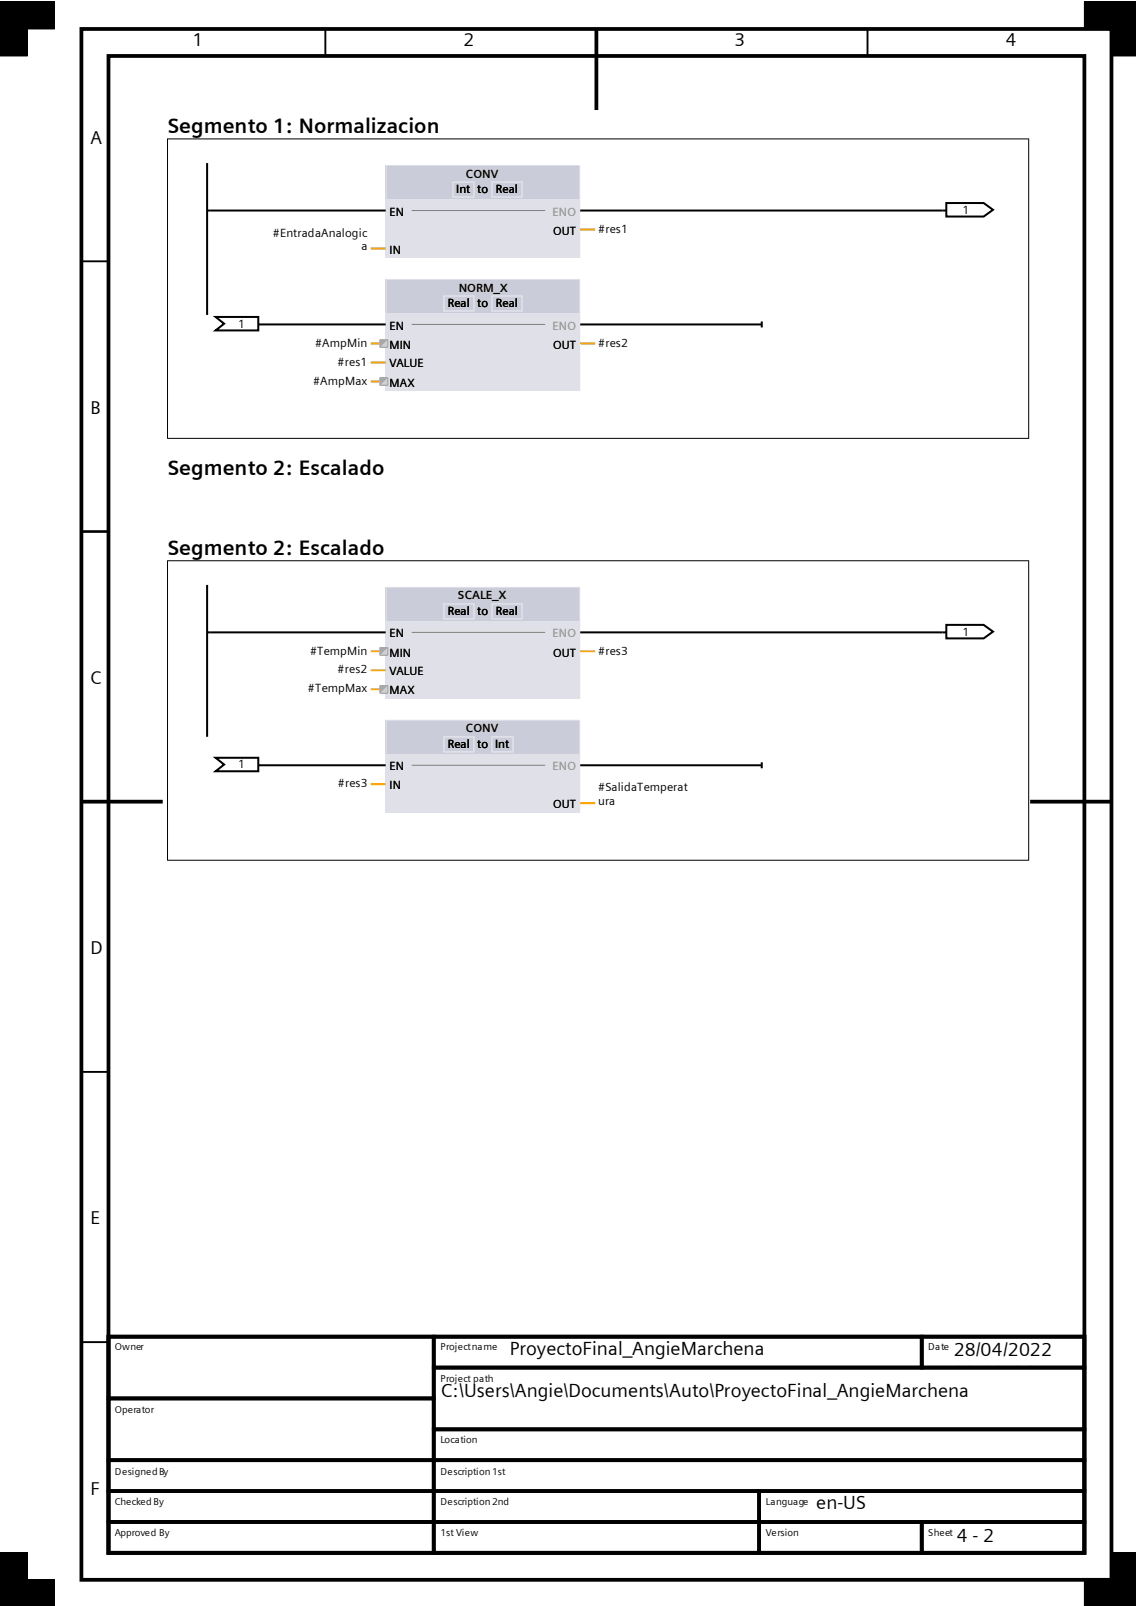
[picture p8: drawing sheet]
<svg xmlns="http://www.w3.org/2000/svg" width="210mm" height="297mm" viewBox="0 0 210 297" stroke-linecap="round" stroke-linejoin="round" font-family="sans-serif">
<path d="M60.2 5.4v5M160.4 5.4v5M15 48.3h5.1M15 98.3h5.1M15 198.2h5.1M15 248.2h5.1" fill="none" stroke="#000" stroke-width=".35"/>
<g fill="none" stroke="#000" stroke-width=".7" stroke-linecap="butt">
<path d="M15 5.4h190.5v286.8h-190.5zM20.1 10.4h180.4v276.8h-180.4zM110.3 5.4v14.9M15 148.3h15.1M190.4 148.3h15.1M20.1 247.2h60.1v11.4h-60.1zM20.1 258.6h60.1v11.4h-60.1zM20.1 247.2h180.4v40h-180.4zM80.2 247.2h90.2v5.7h-90.2zM80.2 252.9h120.3v11.4h-120.3zM170.4 247.2h30.1v5.7h-30.1zM20.1 270h60.1v5.8h-60.1z"/>
<path d="M20.1 275.8h60.1v5.7h-60.1zM80.2 264.3h120.3v5.7h-120.3zM80.2 270h120.3v5.8h-120.3zM80.2 275.8h60.1v5.7h-60.1zM140.3 275.8h60.2v5.7h-60.2zM20.1 281.5h60.1v5.7h-60.1zM80.2 281.5h60.1v5.7h-60.1zM140.3 281.5h30.1v5.7h-30.1zM170.4 281.5h30.1v5.7h-30.1z"/>
</g>
<path d="M0 .4h10v5h-10zM0 .4h5v10h-5zM200.5 .4h5v5h-5zM205.5 .4v10h4.6M205.5 .4h.1M205.5 .4h4.6M5 296.9v-9.7h-5v9.7v-4.7h10v4.7M210.1 292.2h-9.6v4.7M210.1 287.2h-4.6v9.7" fill="none" stroke="#000" stroke-width=".18"/>
<g fill="#000">
<path d="M0 .4h10v5h-10z" fill-rule="evenodd"/>
<path d="M0 .4h5v10h-5z" fill-rule="evenodd"/>
<path d="M200.5 .4h5v5h-5z" fill-rule="evenodd"/>
<path d="M205.5 .4h4.6v10h-4.6z" fill-rule="evenodd"/>
<path d="M0 292.2h10v4.7h-10z" fill-rule="evenodd"/>
<path d="M0 287.2h5v9.7h-5z" fill-rule="evenodd"/>
<path d="M200.5 292.2h9.6v4.7h-9.6z" fill-rule="evenodd"/>
<path d="M205.5 287.2h4.6v9.7h-4.6z" fill-rule="evenodd"/>
</g>
<path d="M38.3 38.9h.5M38.3 30.2v28" fill="none" stroke="#000" stroke-width=".37"/>
<path d="M71.3 30.5h36v17.2h-36z" fill-rule="evenodd" fill="#dfe0e8"/>
<path d="M71.3 30.5h36v6.3h-36z" fill-rule="evenodd" fill="#caccd9"/>
<path d="M76.1 38.9h24.7" fill="none" stroke="#808080" stroke-width=".19"/>
<path d="M71.4 30.6h35.8v17h-35.8zM83.7 33.7h3.9v2.7h-3.9zM91 33.7h5.5v2.7h-5.5z" fill="none" stroke="#dfe0e8" stroke-width=".19"/>
<path d="M71.3 51.6h36v20.7h-36z" fill-rule="evenodd" fill="#dfe0e8"/>
<path d="M71.3 51.6h36v6.3h-36z" fill-rule="evenodd" fill="#caccd9"/>
<path d="M76.1 60h24.7" fill="none" stroke="#808080" stroke-width=".19"/>
<path d="M71.4 51.7h35.8v20.5h-35.8zM82 54.7h5.6v2.8h-5.6zM91 54.7h5.5v2.8h-5.5z" fill="none" stroke="#dfe0e8" stroke-width=".19"/>
<path d="M68.5 46h2.8M107.3 42.4h2.7M68.5 63.5h2.8" fill="none" stroke="#ffa400" stroke-width=".37"/>
<path d="M107.3 38.9h66.9M47.7 60h23.6" fill="none" stroke="#000" stroke-width=".37"/>
<path d="M70.3 62.8h1.4v1.4h-1.4z" fill-rule="evenodd" fill="#d3d3d3"/>
<path d="M70.3 62.8h1.4v1.4h-1.4z" fill="none" stroke="#a9a9a9" stroke-width=".18"/>
<path d="M70.3 62.8h1.4l-1.4 1.4z" fill="#a9a9a9"/>
<path d="M68.5 67h2.8M68.5 70.5h2.8" fill="none" stroke="#ffa400" stroke-width=".37"/>
<path d="M70.3 69.8h1.4v1.4h-1.4z" fill-rule="evenodd" fill="#d3d3d3"/>
<path d="M70.3 69.8h1.4v1.4h-1.4z" fill="none" stroke="#a9a9a9" stroke-width=".18"/>
<path d="M70.3 69.8h1.4l-1.4 1.4z" fill="#a9a9a9"/>
<path d="M174.2 38.9h.7M174.9 37.5h7l1.7 1.3-1.7 1.2h-7zM39.9 58.6h7.8v2.5h-7.8l1.5-1.2zM140.8 59.5v1.1M107.3 60h33.5" fill="none" stroke="#000" stroke-width=".37"/>
<path d="M107.3 63.5h2.7" fill="none" stroke="#ffa400" stroke-width=".37"/>
<path d="M83.7 33.7h3.9v2.7h-3.9zM91 33.7h5.5v2.7h-5.5z" fill="none" stroke="#dfe0e8" stroke-width=".19"/>
<path d="M70.3 62.8h1.4v1.4h-1.4z" fill-rule="evenodd" fill="#d3d3d3"/>
<path d="M70.3 62.8h1.4v1.4h-1.4z" fill="none" stroke="#a9a9a9" stroke-width=".18"/>
<path d="M70.3 62.8h1.4l-1.4 1.4z" fill="#a9a9a9"/>
<path d="M70.3 69.8h1.4v1.4h-1.4z" fill-rule="evenodd" fill="#d3d3d3"/>
<path d="M70.3 69.8h1.4v1.4h-1.4z" fill="none" stroke="#a9a9a9" stroke-width=".18"/>
<path d="M70.3 69.8h1.4l-1.4 1.4z" fill="#a9a9a9"/>
<path d="M83.7 33.7h3.9v2.7h-3.9zM91 33.7h5.5v2.7h-5.5zM82 54.7h5.6v2.8h-5.6zM91 54.7h5.5v2.8h-5.5z" fill="none" stroke="#dfe0e8" stroke-width=".19"/>
<path d="M38.8 38.9h32.5" fill="none" stroke="#000" stroke-width=".37"/>
<path d="M70.3 62.8h1.4v1.4h-1.4z" fill-rule="evenodd" fill="#d3d3d3"/>
<path d="M70.3 62.8h1.4v1.4h-1.4z" fill="none" stroke="#a9a9a9" stroke-width=".18"/>
<path d="M70.3 62.8h1.4l-1.4 1.4z" fill="#a9a9a9"/>
<path d="M70.3 69.8h1.4v1.4h-1.4z" fill-rule="evenodd" fill="#d3d3d3"/>
<path d="M70.3 69.8h1.4v1.4h-1.4z" fill="none" stroke="#a9a9a9" stroke-width=".18"/>
<path d="M70.3 69.8h1.4l-1.4 1.4z" fill="#a9a9a9"/>
<path d="M82 54.7h5.6v2.8h-5.6zM91 54.7h5.5v2.8h-5.5z" fill="none" stroke="#dfe0e8" stroke-width=".19"/>
<path d="M30.9 25.7h159.3M31 25.6v55.5M190.2 25.6v55.5M30.9 81.1h159.3" fill="none" stroke="#000" stroke-width=".18"/>
<path d="M38.3 117h.5M38.3 108.2v28.1" fill="none" stroke="#000" stroke-width=".37"/>
<path d="M71.3 108.5h36v20.7h-36z" fill-rule="evenodd" fill="#dfe0e8"/>
<path d="M71.3 108.5h36v6.3h-36z" fill-rule="evenodd" fill="#caccd9"/>
<path d="M76.1 117h24.7" fill="none" stroke="#808080" stroke-width=".19"/>
<path d="M71.4 108.6h35.8v20.5h-35.8zM82 111.7h5.6v2.8h-5.6zM91 111.7h5.5v2.8h-5.5z" fill="none" stroke="#dfe0e8" stroke-width=".19"/>
<path d="M71.3 133.1h36v17.2h-36z" fill-rule="evenodd" fill="#dfe0e8"/>
<path d="M71.3 133.1h36v6.3h-36z" fill-rule="evenodd" fill="#caccd9"/>
<path d="M76.1 141.5h24.7" fill="none" stroke="#808080" stroke-width=".19"/>
<path d="M71.4 133.2h35.8v17h-35.8zM82 136.3h5.6v2.7h-5.6zM91 136.3h3.8v2.7h-3.8z" fill="none" stroke="#dfe0e8" stroke-width=".19"/>
<path d="M68.5 120.5h2.8" fill="none" stroke="#ffa400" stroke-width=".37"/>
<path d="M70.3 119.8h1.4v1.4h-1.4z" fill-rule="evenodd" fill="#d3d3d3"/>
<path d="M70.3 119.8h1.4v1.4h-1.4z" fill="none" stroke="#a9a9a9" stroke-width=".18"/>
<path d="M70.3 119.8h1.4l-1.4 1.4z" fill="#a9a9a9"/>
<path d="M68.5 124h2.8M68.5 127.5h2.8" fill="none" stroke="#ffa400" stroke-width=".37"/>
<path d="M70.3 126.8h1.4v1.4h-1.4z" fill-rule="evenodd" fill="#d3d3d3"/>
<path d="M70.3 126.8h1.4v1.4h-1.4z" fill="none" stroke="#a9a9a9" stroke-width=".18"/>
<path d="M70.3 126.8h1.4l-1.4 1.4z" fill="#a9a9a9"/>
<path d="M107.3 117h67.6M174.9 115.6h7l1.7 1.2-1.7 1.3h-7zM39.9 140.1h7.8v2.5h-7.8l1.5-1.2zM47.7 141.5h23.6M107.3 141.5h33.5M140.8 141v1.1" fill="none" stroke="#000" stroke-width=".37"/>
<path d="M107.3 120.5h2.7M68.5 145h2.8M107.3 148.6h2.7" fill="none" stroke="#ffa400" stroke-width=".37"/>
<path d="M70.3 119.8h1.4v1.4h-1.4z" fill-rule="evenodd" fill="#d3d3d3"/>
<path d="M70.3 119.8h1.4v1.4h-1.4z" fill="none" stroke="#a9a9a9" stroke-width=".18"/>
<path d="M70.3 119.8h1.4l-1.4 1.4z" fill="#a9a9a9"/>
<path d="M70.3 126.8h1.4v1.4h-1.4z" fill-rule="evenodd" fill="#d3d3d3"/>
<path d="M70.3 126.8h1.4v1.4h-1.4z" fill="none" stroke="#a9a9a9" stroke-width=".18"/>
<path d="M70.3 126.8h1.4l-1.4 1.4z" fill="#a9a9a9"/>
<path d="M82 111.7h5.6v2.8h-5.6zM91 111.7h5.5v2.8h-5.5zM82 136.3h5.6v2.7h-5.6zM91 136.3h3.8v2.7h-3.8z" fill="none" stroke="#dfe0e8" stroke-width=".19"/>
<path d="M38.8 117h32.5" fill="none" stroke="#000" stroke-width=".37"/>
<path d="M70.3 119.8h1.4v1.4h-1.4z" fill-rule="evenodd" fill="#d3d3d3"/>
<path d="M70.3 119.8h1.4v1.4h-1.4z" fill="none" stroke="#a9a9a9" stroke-width=".18"/>
<path d="M70.3 119.8h1.4l-1.4 1.4z" fill="#a9a9a9"/>
<path d="M70.3 126.8h1.4v1.4h-1.4z" fill-rule="evenodd" fill="#d3d3d3"/>
<path d="M70.3 126.8h1.4v1.4h-1.4z" fill="none" stroke="#a9a9a9" stroke-width=".18"/>
<path d="M70.3 126.8h1.4l-1.4 1.4z" fill="#a9a9a9"/>
<path d="M82 111.7h5.6v2.8h-5.6zM91 111.7h5.5v2.8h-5.5zM82 136.3h5.6v2.7h-5.6zM91 136.3h3.8v2.7h-3.8z" fill="none" stroke="#dfe0e8" stroke-width=".19"/>
<path d="M30.9 103.7h159.3M31 103.7v55.4M190.2 103.7v55.4M30.9 159.1h159.3" fill="none" stroke="#000" stroke-width=".18"/>
<g font-size="3.9">
<text x="31" y="24.6">Segmento 1: Normalizacion</text>
<text x="31" y="87.8">Segmento 2: Escalado</text>
<text x="31" y="102.7">Segmento 2: Escalado</text>
</g>
<g font-size="3.5">
<text x="94.3" y="250.5">ProyectoFinal_AngieMarchena</text>
<text x="176.3" y="250.8">28/04/2022</text>
<text x="176.3" y="255">23:13:16</text>
<text x="81.5" y="258.4">C:\Users\Angie\Documents\Auto\ProyectoFinal_AngieMarchena</text>
<text x="150.9" y="279.1">en-US</text>
<text x="176.9" y="285.2">4 - 2</text>
</g>
<g font-size="3.4">
<text x="35.6" y="8.6">1</text>
<text x="85.7" y="8.6">2</text>
<text x="135.8" y="8.6">3</text>
<text x="185.9" y="8.6">4</text>
<text x="16.7" y="26.5">A</text>
<text x="16.7" y="76.5">B</text>
<text x="16.7" y="126.5">C</text>
<text x="16.7" y="176.4">D</text>
<text x="16.7" y="226.4">E</text>
<text x="16.7" y="276.4">F</text>
</g>
<g font-size="2.2">
<text x="84.3" y="35.6">Int</text>
<text x="86.2" y="32.9">CONV</text>
<text x="88.2" y="35.6">to</text>
<text x="91.7" y="35.6">Real</text>
<text x="72" y="39.9">EN</text>
<text x="177.9" y="39.5">1</text>
<text x="50.4" y="43.8">#EntradaAnalogic</text>
<text x="66.8" y="46.2">a</text>
<text x="72" y="46.9">IN</text>
<text x="102.3" y="43.4">OUT</text>
<text x="110.6" y="43.1">#res1</text>
<text x="84.8" y="53.9">NORM_X</text>
<text x="82.8" y="56.7">Real</text>
<text x="88.2" y="56.7">to</text>
<text x="91.7" y="56.7">Real</text>
<text x="44" y="60.6">1</text>
<text x="58.3" y="64.1">#AmpMin</text>
<text x="72" y="61">EN</text>
<text x="72" y="64.5">MIN</text>
<text x="102.3" y="64.5">OUT</text>
<text x="110.6" y="64.1">#res2</text>
<text x="57.9" y="71.1">#AmpMax</text>
<text x="62.4" y="67.6">#res1</text>
<text x="72" y="67.9">VALUE</text>
<text x="72" y="71.5">MAX</text>
<text x="82.8" y="113.7">Real</text>
<text x="84.7" y="110.9">SCALE_X</text>
<text x="88.2" y="113.7">to</text>
<text x="91.7" y="113.7">Real</text>
<text x="72" y="117.9">EN</text>
<text x="177.9" y="117.6">1</text>
<text x="57.3" y="121.1">#TempMin</text>
<text x="62.4" y="124.5">#res2</text>
<text x="72" y="121.5">MIN</text>
<text x="72" y="124.9">VALUE</text>
<text x="102.3" y="121.5">OUT</text>
<text x="110.6" y="121.1">#res3</text>
<text x="56.9" y="128.1">#TempMax</text>
<text x="72" y="128.4">MAX</text>
<text x="86.2" y="135.5">CONV</text>
<text x="44" y="142.1">1</text>
<text x="72" y="142.4">EN</text>
<text x="82.8" y="138.3">Real</text>
<text x="88.2" y="138.3">to</text>
<text x="91.5" y="138.3">Int</text>
<text x="62.4" y="145.6">#res3</text>
<text x="72" y="146">IN</text>
<text x="102.3" y="149.5">OUT</text>
<text x="110.6" y="146.3">#SalidaTemperat</text>
<text x="110.6" y="148.8">ura</text>
</g>
<g font-size="2.2" fill="#9e9e9e">
<text x="102.2" y="39.9">ENO</text>
<text x="102.2" y="61">ENO</text>
<text x="102.2" y="117.9">ENO</text>
<text x="102.2" y="142.4">ENO</text>
</g>
<g font-size="1.8">
<text x="21.2" y="249.7">Owner</text>
<text x="81.4" y="249.7">Project name</text>
<text x="171.6" y="249.7">Date</text>
<text x="81.4" y="255.5">Project path</text>
<text x="21.2" y="261.3">Operator</text>
<text x="81.4" y="266.9">Location</text>
<text x="21.2" y="272.7">Designed By</text>
<text x="81.4" y="272.7">Description 1st</text>
<text x="21.2" y="278.3">Checked By</text>
<text x="81.4" y="278.3">Description 2nd</text>
<text x="141.6" y="278.3">Language</text>
<text x="21.2" y="284.1">Approved By</text>
<text x="81.4" y="284.1">1st View</text>
<text x="141.6" y="284.1">Version</text>
<text x="171.6" y="284.1">Sheet</text>
</g>
</svg>
